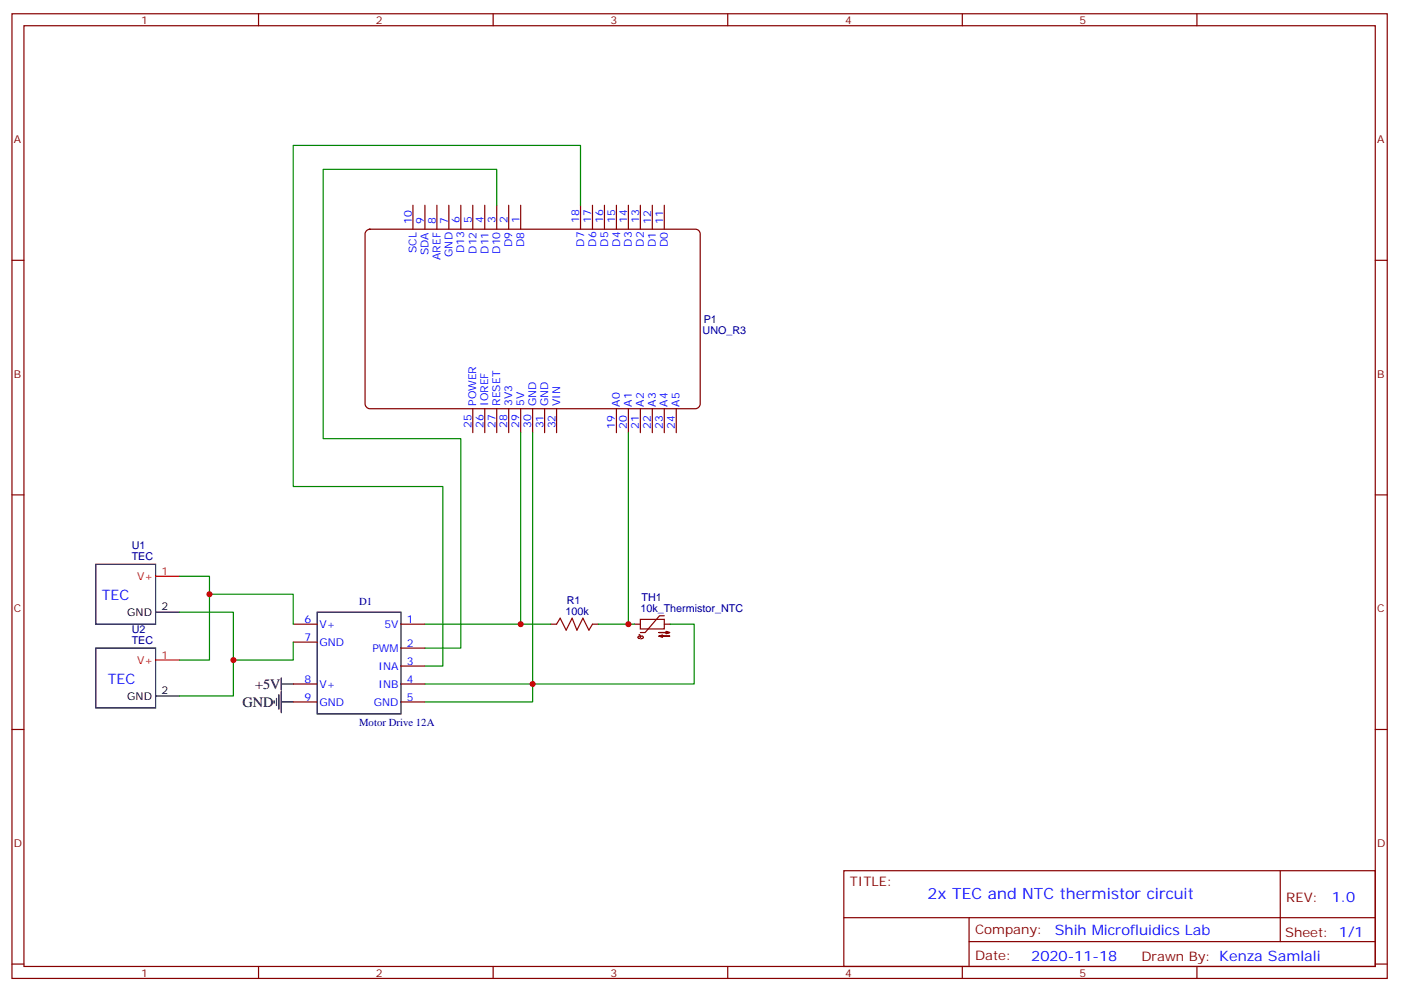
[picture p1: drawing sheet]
<svg xmlns="http://www.w3.org/2000/svg" width="413mm" height="292mm" viewBox="0 0 413 292" stroke-linecap="round" stroke-linejoin="round" font-family="sans-serif">
<g fill="none" stroke="#870000" stroke-width=".35">
<path d="M3.5 4.1h405.4v284.3h-405.4zM7.1 7.6h398.2v277.3h-398.2zM76.2 4.1v3.5M145.3 4.1v3.5M214.5 4.1v3.5M283.6 4.1v3.5M352.8 4.1v3.5M3.5 76.7h3.6M121.7 60.5v7.1M125.2 60.5v7.1M128.8 60.5v7.1M132.3 60.5v7.1"/>
<path d="M135.8 60.5v7.1M139.3 60.5v7.1M142.9 60.5v7.1M146.4 60.5v7.1M149.9 60.5v7.1M153.5 60.5v7.1M171.1 60.5v7.1M174.6 60.5v7.1M178.2 60.5v7.1M181.7 60.5v7.1M185.2 60.5v7.1M188.7 60.5v7.1"/>
<path d="M192.3 60.5v7.1M195.8 60.5v7.1M405.3 76.7h3.6M139.3 120.5v7M142.9 120.5v7M146.4 120.5v7M149.9 120.5v7M153.5 120.5v7M157 120.5v7M160.5 120.5v7M164 120.5v7M181.7 120.5v7"/>
<path d="M185.2 120.5v7M188.7 120.5v7M192.3 120.5v7M195.8 120.5v7M199.3 120.5v7M3.5 145.9h3.6M405.3 145.9h3.6M86.4 184h7.1M86.4 189.3h7.1M118.2 184h7M118.2 191h7M118.2 196.3h7"/>
<path d="M162.3 184h1.7M174.6 184h1.8M3.5 215h3.6M86.4 201.6h7.1M86.4 206.9h7.1M118.2 201.6h7M118.2 206.9h7M405.3 215h3.6M248.7 256.6h156.6v28.3h-156.6zM377.3 256.7v20.8M248.7 270.5h156.5M285.6 277.5h119.6"/>
<path d="M285.6 270.5v14.1M3.5 284.2h3.6M76.2 284.9v3.5M145.3 284.9v3.5M214.5 284.9v3.5M283.6 284.9v3.5M352.8 284.9v3.5M405.3 284.2h3.6"/>
</g>
<path d="M107.9 68.1l1.1-.5h96a1.41 1.41 0 0 1 1.4 1.4v50.1a1.51 1.51 0 0 1-1.4 1.4h-96a1.51 1.51 0 0 1-1.4-1.4v-50.1z" fill="none" stroke="#800000" stroke-width=".35"/>
<g fill="#850000" stroke="#850000" stroke-width=".35">
<path d="M194.2 187.5l1.1-.4v.8l-1.1-.4h3.2z"/>
<path d="M194.2 186.4h3.2l-1.1 .4v-.7l1.1 .3z"/>
</g>
<path d="M187 184h1.7M188.4 187a.54 .54 0 0 1 .4 .7 .54 .54 0 0 1-.7 .3l.1-.5h1.2l.2 .5-.7 .4M188.7 182.6h7.1v2.8h-7.1zM195.8 181.5h-1.4l-4.3 4.9h-1.4M195.8 184h1.8" fill="none" stroke="#850000" stroke-width=".35"/>
<path d="M28.2 166.3h17.7v17.7h-17.7zM28.2 191h17.7v17.7h-17.7zM45.9 180.4h7M82.9 199.8v3.6M93.5 180.4h24.7v30h-24.7zM45.9 205.1h7M80.8 206.6v.7M81.5 205.8v2.2M82.2 204.8v4.2M82.9 201.6h3.5M82.9 203.7v6.4M82.9 206.9h3.5" fill="none" stroke="#000" stroke-width=".35"/>
<path d="M45.9 169.9h7M45.9 194.6h7" fill="none" stroke="#f00" stroke-width=".35"/>
<path d="M164 184l1.1-1.8 1.8 3.5 1.7-3.5 1.4 3.5 1.8-3.5 1.8 3.5 1-1.7" fill="none" stroke="#a10000" stroke-width=".35"/>
<path d="M146.4 60.5v-10.6h-51.2v79.4h40.6v61.7h-10.6M171.1 60.5v-17.6h-84.7v100.5h44.1v52.9h-5.3M153.5 127.5v56.5h-28.3M157 127.5v74.1h-31.8M185.2 127.5v56.5M52.9 169.9h8.8v24.7h-8.8M61.7 175.2h24.7v8.8M52.9 180.4h15.9v24.7h-15.9M86.4 189.3v5.3h-17.6M153.5 184h8.8M176.4 184h10.6M197.6 184h7v17.6h-47.6v5.3h-31.8" fill="none" stroke="#008700" stroke-width=".35"/>
<g fill="#c00">
<circle cx="61.7" cy="175.2" r=".88"/>
<circle cx="68.8" cy="194.6" r=".88"/>
<circle cx="153.5" cy="184" r=".88"/>
<circle cx="157" cy="201.6" r=".88"/>
<circle cx="185.2" cy="184" r=".88"/>
</g>
<text font-size="4.6" fill="#00f" x="273.4" y="265.1">2x TEC and NTC thermistor circuit</text>
<g font-size="4.2" fill="#00f">
<text x="30" y="176.9">TEC</text>
<text x="31.7" y="201.6">TEC</text>
<text x="392.5" y="265.9">1.0</text>
<text x="310.9" y="275.5">Shih Microfluidics Lab</text>
<text x="304" y="283.3">2020-11-18</text>
</g>
<g font-size="4.2">
<text x="75.2" y="203">+5V</text>
<text x="71.4" y="208.3">GND</text>
</g>
<g font-size="3.9" fill="#800">
<text x="250.5" y="261.2">TITLE:</text>
<text x="379.1" y="265.9">REV:</text>
<text x="287.4" y="275.4">Company:</text>
<text x="378.7" y="276">Sheet: 1/1</text>
<text x="287.4" y="283.1">Date:</text>
<text x="336.4" y="283.2">Drawn By: Kenza Samlali</text>
</g>
<g font-size="3.2" fill="#800">
<text x="41.6" y="7.1">1</text>
<text x="110.8" y="7.1">2</text>
<text x="179.9" y="7.1">3</text>
<text x="249.1" y="7.1">4</text>
<text x="318.2" y="7.1">5</text>
<text x="4.1" y="42.2">A</text>
<text x="405.9" y="42.2">A</text>
<text x="4.1" y="111.3">B</text>
<text x="405.9" y="111.3">B</text>
<text x="4.1" y="180.4">C</text>
<text x="405.9" y="180.4">C</text>
<text x="4.1" y="249.6">D</text>
<text x="405.9" y="249.6">D</text>
<text x="41.6" y="287.9">1</text>
<text x="110.8" y="287.9">2</text>
<text x="179.9" y="287.9">3</text>
<text x="249.1" y="287.9">4</text>
<text x="318.2" y="287.9">5</text>
</g>
<g font-size="3.2" fill="#00f">
<text x="121.4" y="66" transform="rotate(-90 121.4 66)">10</text>
<text x="124.9" y="66" transform="rotate(-90 124.9 66)">9</text>
<text x="128.4" y="66" transform="rotate(-90 128.4 66)">8</text>
<text x="132" y="66" transform="rotate(-90 132 66)">7</text>
<text x="135.4" y="65.7" transform="rotate(-90 135.4 65.7)">6</text>
<text x="139" y="65.8" transform="rotate(-90 139 65.8)">5</text>
<text x="142.5" y="65.8" transform="rotate(-90 142.5 65.8)">4</text>
<text x="146.1" y="65.8" transform="rotate(-90 146.1 65.8)">3</text>
<text x="149.6" y="65.8" transform="rotate(-90 149.6 65.8)">2</text>
<text x="153.1" y="65.8" transform="rotate(-90 153.1 65.8)">1</text>
<text x="170.7" y="65.8" transform="rotate(-90 170.7 65.8)">18</text>
<text x="174.3" y="65.8" transform="rotate(-90 174.3 65.8)">17</text>
<text x="177.8" y="65.8" transform="rotate(-90 177.8 65.8)">16</text>
<text x="181.3" y="65.8" transform="rotate(-90 181.3 65.8)">15</text>
<text x="184.9" y="65.8" transform="rotate(-90 184.9 65.8)">14</text>
<text x="188.4" y="65.8" transform="rotate(-90 188.4 65.8)">13</text>
<text x="191.9" y="66" transform="rotate(-90 191.9 66)">12</text>
<text x="195.5" y="66" transform="rotate(-90 195.5 66)">11</text>
<text x="122.8" y="74.6" transform="rotate(-90 122.8 74.6)">SCL</text>
<text x="126.3" y="75.2" transform="rotate(-90 126.3 75.2)">SDA</text>
<text x="129.8" y="76.6" transform="rotate(-90 129.8 76.6)">AREF</text>
<text x="133.4" y="75.7" transform="rotate(-90 133.4 75.7)">GND</text>
<text x="136.8" y="74.7" transform="rotate(-90 136.8 74.7)">D13</text>
<text x="140.5" y="74.8" transform="rotate(-90 140.5 74.8)">D12</text>
<text x="143.9" y="74.8" transform="rotate(-90 143.9 74.8)">D11</text>
<text x="147.5" y="74.8" transform="rotate(-90 147.5 74.8)">D10</text>
<text x="151" y="72.8" transform="rotate(-90 151 72.8)">D9</text>
<text x="154.5" y="72.8" transform="rotate(-90 154.5 72.8)">D8</text>
<text x="172.2" y="72.7" transform="rotate(-90 172.2 72.7)">D7</text>
<text x="175.7" y="72.7" transform="rotate(-90 175.7 72.7)">D6</text>
<text x="179.2" y="72.7" transform="rotate(-90 179.2 72.7)">D5</text>
<text x="182.7" y="72.7" transform="rotate(-90 182.7 72.7)">D4</text>
<text x="186.3" y="72.7" transform="rotate(-90 186.3 72.7)">D3</text>
<text x="189.8" y="72.7" transform="rotate(-90 189.8 72.7)">D2</text>
<text x="193.3" y="72.9" transform="rotate(-90 193.3 72.9)">D1</text>
<text x="196.9" y="72.9" transform="rotate(-90 196.9 72.9)">D0</text>
<text x="140.4" y="119.7" transform="rotate(-90 140.4 119.7)">POWER</text>
<text x="143.9" y="119.7" transform="rotate(-90 143.9 119.7)">IOREF</text>
<text x="147.4" y="119.7" transform="rotate(-90 147.4 119.7)">RESET</text>
<text x="150.9" y="119.7" transform="rotate(-90 150.9 119.7)">3V3</text>
<text x="154.5" y="119.7" transform="rotate(-90 154.5 119.7)">5V</text>
<text x="158" y="119.7" transform="rotate(-90 158 119.7)">GND</text>
<text x="161.6" y="119.8" transform="rotate(-90 161.6 119.8)">GND</text>
<text x="165.1" y="119.8" transform="rotate(-90 165.1 119.8)">VIN</text>
<text x="182.7" y="119.9" transform="rotate(-90 182.7 119.9)">A0</text>
<text x="186.2" y="119.9" transform="rotate(-90 186.2 119.9)">A1</text>
<text x="189.7" y="119.9" transform="rotate(-90 189.7 119.9)">A2</text>
<text x="193.3" y="119.9" transform="rotate(-90 193.3 119.9)">A3</text>
<text x="196.8" y="119.9" transform="rotate(-90 196.8 119.9)">A4</text>
<text x="200.3" y="119.9" transform="rotate(-90 200.3 119.9)">A5</text>
<text x="138.9" y="126.2" transform="rotate(-90 138.9 126.2)">25</text>
<text x="142.5" y="126.2" transform="rotate(-90 142.5 126.2)">26</text>
<text x="146" y="126.2" transform="rotate(-90 146 126.2)">27</text>
<text x="149.5" y="126.2" transform="rotate(-90 149.5 126.2)">28</text>
<text x="153.1" y="126.2" transform="rotate(-90 153.1 126.2)">29</text>
<text x="156.6" y="126.2" transform="rotate(-90 156.6 126.2)">30</text>
<text x="160.2" y="126.3" transform="rotate(-90 160.2 126.3)">31</text>
<text x="163.7" y="126.3" transform="rotate(-90 163.7 126.3)">32</text>
<text x="181.3" y="126.4" transform="rotate(-90 181.3 126.4)">19</text>
<text x="184.8" y="126.4" transform="rotate(-90 184.8 126.4)">20</text>
<text x="188.3" y="126.4" transform="rotate(-90 188.3 126.4)">21</text>
<text x="191.8" y="126.4" transform="rotate(-90 191.8 126.4)">22</text>
<text x="195.4" y="126.4" transform="rotate(-90 195.4 126.4)">23</text>
<text x="198.9" y="126.4" transform="rotate(-90 198.9 126.4)">24</text>
<text x="89.7" y="183.6">6</text>
<text x="94.2" y="185">V+</text>
<text x="113.3" y="185">5V</text>
<text x="119.9" y="183.6">1</text>
<text x="89.7" y="188.9">7</text>
<text x="94.2" y="190.3">GND</text>
<text x="119.9" y="190.7">2</text>
<text x="109.7" y="192.1">PWM</text>
<text x="111.6" y="197.4">INA</text>
<text x="119.9" y="196">3</text>
<text x="89.7" y="201.3">8</text>
<text x="94.2" y="202.7">V+</text>
<text x="111.6" y="202.7">INB</text>
<text x="119.9" y="201.3">4</text>
<text x="89.7" y="206.6">9</text>
<text x="94.2" y="208">GND</text>
<text x="110.2" y="208">GND</text>
<text x="119.9" y="206.6">5</text>
</g>
<g font-size="3.2" fill="#000080">
<text x="207.4" y="95.2">P1</text>
<text x="207.1" y="98.4">UNO_R3</text>
<text x="38.8" y="161.9">U1</text>
<text x="38.8" y="165.1">TEC</text>
<text x="105.8" y="178.3">D1</text>
<text x="167" y="178">R1</text>
<text x="189.1" y="177.3">TH1</text>
<text x="166.7" y="181.2">100k</text>
<text x="188.7" y="180.4">10k_Thermistor_NTC</text>
<text x="38.8" y="189.8">TEC</text>
<text x="38.8" y="186.6">U2</text>
<text x="105.8" y="214">Motor Drive 12A</text>
</g>
<g font-size="3.2" fill="#f00">
<text x="40.4" y="170.9">V+</text>
<text x="47.6" y="169.5">1</text>
<text x="40.4" y="195.6">V+</text>
<text x="47.6" y="194.2">1</text>
</g>
<g font-size="3.2">
<text x="47.6" y="179.7">2</text>
<text x="37.5" y="181.5">GND</text>
<text x="37.5" y="206.2">GND</text>
<text x="47.6" y="204.4">2</text>
</g>
</svg>
